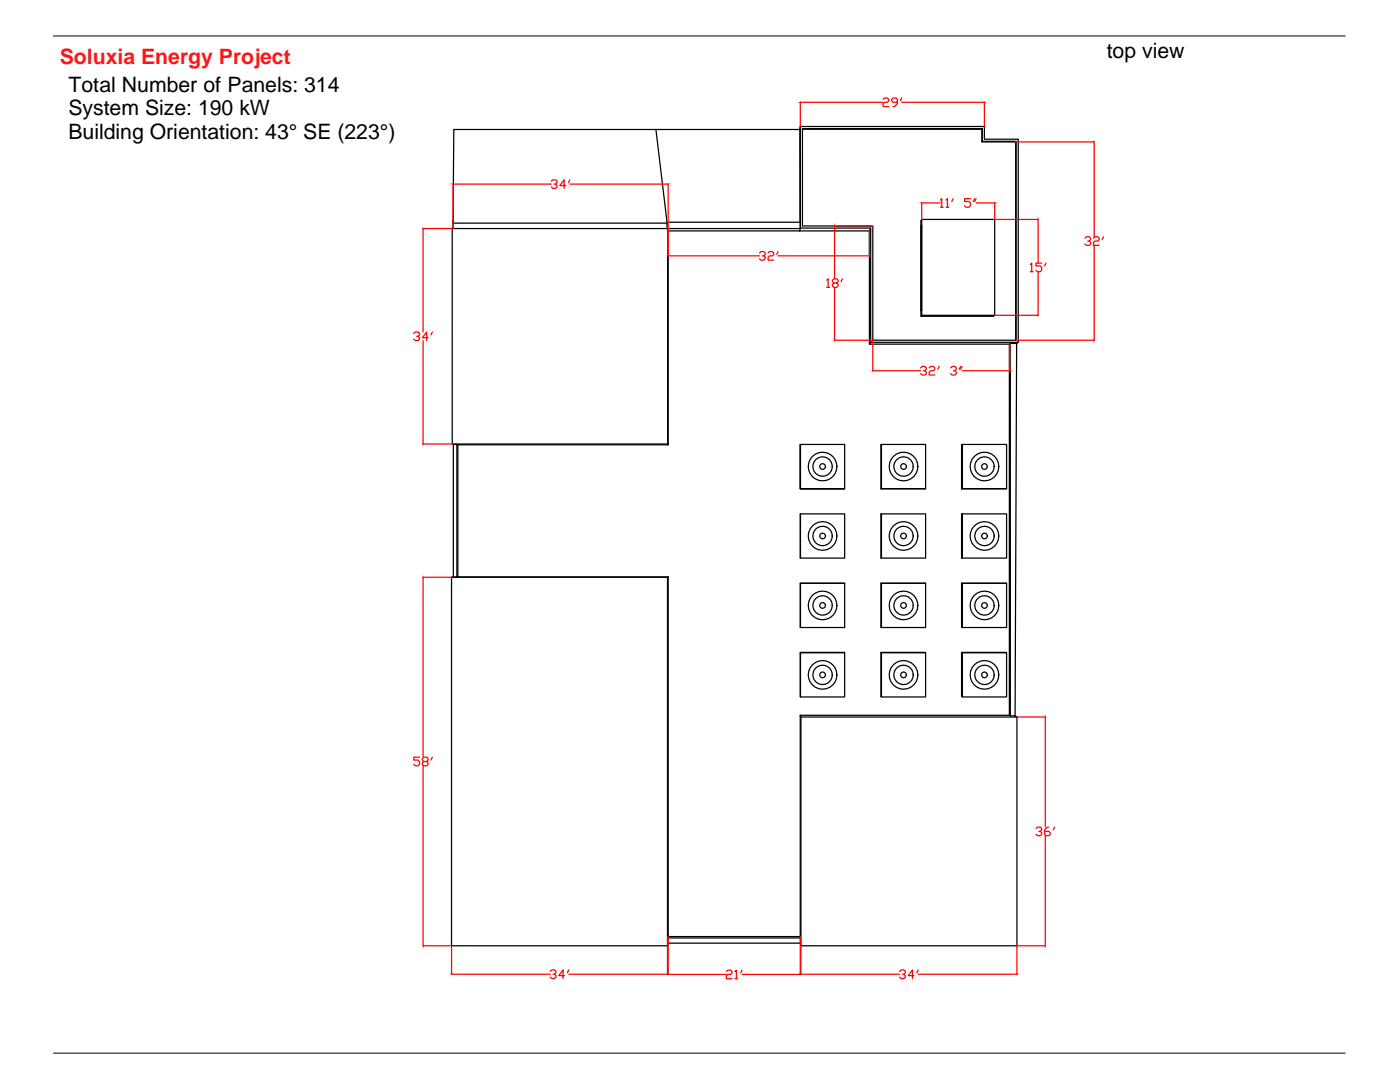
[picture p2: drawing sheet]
<svg xmlns="http://www.w3.org/2000/svg" width="279mm" height="216mm" viewBox="0 0 279 216" stroke-linecap="round" stroke-linejoin="round" font-family="sans-serif">
<!-- layer: 0 -->
<g fill="none" stroke="#000" stroke-width=".25">
<path d="M159.6 25.8l.1 18.5M159.7 25.2l-.1 .6h-28.7M159.7 25.2h36.8v2.6h6.7v40.5h-29.4v-22.8h-14.1zM160.1 25.8h35.9v2.5h6.7v39.6M196 25.7v.1M196 28.2v.1M202.8 28.2v39.7h-28.6v-22.8h-14.1v-19.4h35.9v2.5h6.8l-.1 .1M90.4 45.6h42.8M90.4 45.6h-.1v43M133.1 44.3h.1M133.1 44.3v.4M133.1 44.3l-2.2-18.5h-40.3l-.2 18.7"/>
<path d="M133.1 44.3h26.6v1.3h-26.4M133.1 44.5h-42.7v1.1M133.1 44.7v.9M133.1 44.7l.2 .9M133.2 45.6v43h-42.9M133.2 45.6h.1M133.3 45.6v.5M159.6 46.1h13.9v22.6h27.9M159.6 46.1h-26.3v42.7M159.7 45.5l-.1 .6M173.8 45.5l-.3 .6M183.8 45.1h.1"/>
<path d="M183.9 44.9v16.9l-.1 .2v-16.9zM183.9 43.8l-.1 .3v19M183.9 43.8h14.6v19.1h-14.6zM173.8 68.3l-.3 .4M183.8 61.8h.1M183.9 62.9l-.1 .2h14.5l.2-.2M201.4 68.7v74M201.6 68.5l-.2 .2M201.6 68.5h1.3l-.3 74.4h-1zM203.2 68.3l-.3 .2M90.3 88.6l.2 .1M90.5 88.7h.7v26.4h-.7z"/>
<path d="M91.2 88.7l.2 .1M91.4 88.8v26.3h41.9M91.4 88.8h41.9M133.2 88.6l.1 .2M159.8 97.5h-.1M159.8 88.7h8.8v8.8h-8.8v-8.8l-.1 8.8h8.9M175.9 88.7h8.8v8.8h-8.8v-8.8l-.1 .1v8.7h8.9M175.9 97.5h-.1M192.1 97.5h-.2M192.1 88.7h8.8v8.8h-8.8v-8.8l-.2 .1v8.7h9M90.1 115.2h43.1v73.5h-43.1zM90.5 115.1l-.4 .1"/>
<path d="M91.4 115.1h-.2M133.3 115.1v71.8M133.3 115.1l-.1 .1M159.7 116.4h.1M159.8 116.4h8.8v8.8h-8.8zM159.8 102.5h8.8v8.9h-8.8v-8.9v8.9M168.6 116.4h-8.9l.1 8.8M175.8 116.4h.1M175.9 116.4h8.8v8.8h-8.8zM175.9 102.5h8.8v8.9h-8.8v-8.9l-.1 .1v8.7l.1 .1M184.7 116.4h-8.9v8.8h.1M191.9 116.4h.2"/>
<path d="M192.1 116.4h8.8v8.8h-8.8zM192.1 102.5h8.8v8.9h-8.8v-8.9l-.2 .1v8.7l.2 .1M200.9 116.4h-9v8.8h.2M159.7 130.2l.1 .1M159.8 130.3h8.8v8.8h-8.8zM168.6 130.3l-8.9-.1 .1 8.9M175.8 130.2l.1 .1M175.9 130.3h8.8v8.8h-8.8zM184.7 130.3l-8.9-.1v8.8l.1 .1M191.9 130.2l.2 .1M192.1 130.3h8.8v8.8h-8.8zM200.9 130.3l-9-.1v8.8l.2 .1"/>
<path d="M159.7 142.7h41.7M159.7 142.7l.1 .4M159.7 142.7v44.2h-26.4M159.8 143.1h43.2v45.6h-43.2zM201.4 142.7l.2 .2M202.6 142.9l.4 .2M133.3 188.2l-.1 .5M133.3 187.2h26.5v1h-26.5zM133.3 186.9v.3M159.7 186.9l.1 .3M159.8 188.2v.5"/>
<circle cx="164.2" cy="93.1" r="2.86"/>
<circle cx="164.2" cy="93.1" r=".57"/>
<circle cx="164.2" cy="93.1" r="1.94"/>
<circle cx="180.3" cy="93.1" r="2.86"/>
<circle cx="180.3" cy="93.1" r=".56"/>
<circle cx="180.3" cy="93.1" r="1.94"/>
<circle cx="196.5" cy="93.1" r="2.86"/>
<circle cx="196.5" cy="93.1" r=".56"/>
<circle cx="196.5" cy="93.1" r="1.94"/>
<circle cx="164.2" cy="106.9" r=".57"/>
<circle cx="164.2" cy="106.9" r="1.94"/>
<circle cx="164.2" cy="107" r="2.86"/>
<circle cx="180.3" cy="107" r="2.86"/>
<circle cx="180.3" cy="106.9" r=".56"/>
<circle cx="180.3" cy="106.9" r="1.94"/>
<circle cx="196.5" cy="107" r="2.86"/>
<circle cx="196.5" cy="106.9" r=".56"/>
<circle cx="196.5" cy="106.9" r="1.94"/>
<circle cx="164.2" cy="120.8" r="2.86"/>
<circle cx="164.2" cy="134.7" r="2.86"/>
<circle cx="164.2" cy="120.8" r=".57"/>
<circle cx="164.2" cy="134.7" r=".57"/>
<circle cx="164.2" cy="120.8" r="1.94"/>
<circle cx="164.2" cy="134.7" r="1.94"/>
<circle cx="180.3" cy="134.7" r="2.86"/>
<circle cx="180.3" cy="120.8" r="2.86"/>
<circle cx="180.3" cy="134.7" r=".56"/>
<circle cx="180.3" cy="120.8" r=".56"/>
<circle cx="180.3" cy="120.8" r="1.94"/>
<circle cx="180.3" cy="134.7" r="1.94"/>
<circle cx="196.5" cy="120.8" r="2.86"/>
<circle cx="196.5" cy="134.7" r="2.86"/>
<circle cx="196.5" cy="134.7" r=".56"/>
<circle cx="196.5" cy="120.8" r=".56"/>
<circle cx="196.5" cy="120.8" r="1.94"/>
<circle cx="196.5" cy="134.7" r="1.94"/>
</g>
<g fill="none" stroke="#f00" stroke-width=".25">
<path d="M176.2 19.8l.3-.2h.6l.3 .2v.3l-.3 .3h-.6l-.3 .3v.6h1.2M179.9 19.6l-.2 .5M110 36.7h-19.6v8.9M110 36.2l.3-.3h.6l.3 .3v.2l-.3 .3h-.3M110.9 36.7l.3 .3v.3l-.3 .3h-.6l-.3-.3M112.9 37h-1.2l.9-1.1v1.7M113.7 35.9l-.3 .5M113.7 36.7h19.6M133.3 36.7v14.4M159.7 20.4v4.8M159.7 20.4h16.5M179.1 20.4h-.9l-.3-.3v-.3l.3-.2h.6l.3 .2v.9l-.6 .6h-.3"/>
<path d="M180 20.4h16.4M187.7 39.9l.2-.3v1.8M188.8 39.9l.3-.3v1.8M190.2 39.6l-.3 .6M193.7 39.6h-1.2v.6h.9l.3 .3v.6l-.3 .3h-.6l-.3-.3M194.5 39.6l-.3 .6M194.8 39.6l-.3 .6M196.5 20.4v4.8M202.7 28.3h15.7v18.9M90.2 45.6h-5.8v20.6M133.4 51.1h18.2M151.6 50.5l.3-.3h.5l.3 .3v.3l-.3 .3h-.3"/>
<path d="M152.4 51.1l.3 .2v.3l-.3 .3h-.5l-.3-.3M153.3 50.5l.3-.3h.5l.3 .3v.3l-.3 .3h-.5l-.3 .2v.6h1.1M155.3 50.2l-.3 .6M155.3 51.1h18.2M165 55.9l.3-.3v1.7M165 57.3h.6M166.4 56.5l-.3-.3v-.3l.3-.3h.6l.3 .3v.3l-.3 .3h-.6l-.3 .3v.3l.3 .2h.6l.3-.2v-.3l-.3-.3M166.6 57.3v10.6M168.1 55.6l-.3 .6M173.5 46.1v5M174.2 45.1h-7.7l.1 10.5M183.9 40.5v3.3"/>
<path d="M184 40.5h3.7M187.7 41.4h.5M188.8 41.4h.6M194.8 40.5h3.7M198.5 40.5v3.3M198.5 43.8h8.7M205.6 52.8l.3-.3v1.7M205.6 54.2h.6M207.2 43.8v8.7M207.2 54.2v8.7M207.9 52.5h-1.1v.6h.8l.3 .3v.5l-.3 .3h-.6l-.2-.3M208.7 52.5l-.2 .6"/>
<path d="M216.5 47.5l.3-.3h.6l.3 .3v.3l-.3 .3h-.3M217.4 48.1l.3 .3v.3l-.3 .3h-.6l-.3-.3M218.2 47.5l.3-.3h.6l.3 .3v.3l-.3 .3h-.6l-.3 .3v.6h1.2M218.4 49v18.9M220.2 47.2l-.3 .6M82.6 66.5l.3-.2h.5l.3 .2v.3l-.3 .3h-.2M83.4 67.1l.3 .3v.3l-.3 .3h-.5l-.3-.3M84.4 68v20.6h5.8M85.4 67.4h-1.1l.9-1.1v1.7M86.3 66.3l-.3 .5M166.5 67.9h7.7v6.1h9.5M183.7 73.4l.3-.3h.6l.3 .3v.3l-.3 .3h-.3"/>
<path d="M184.6 74l.3 .3v.2l-.3 .3h-.6l-.3-.3M185.4 73.4l.3-.3h.6l.3 .3v.3l-.3 .3h-.6l-.3 .3v.5h1.2M187.4 73.1l-.3 .6M189.7 73.4l.3-.3h.6l.3 .3v.3l-.3 .3h-.3M190.6 74l.3 .3v.2l-.3 .3h-.6l-.3-.3M191.7 73.1l-.3 .6M192 73.1l-.3 .6M198.5 62.9h8.7M201.5 68.6v5.4h-9.5M202.8 67.9h15.6M90.1 115.2h-5.7v35.9M83.7 151.1h-1.1v.6h.8l.3 .2v.6l-.3 .3h-.5l-.3-.3"/>
<path d="M84.4 152.8v35.9M84.6 151.9l-.3-.2v-.3l.3-.3h.5l.3 .3v.3l-.3 .2h-.5l-.3 .3v.3l.3 .3h.5l.3-.3v-.3l-.3-.3M86.3 151.1l-.3 .6M203 143.1h5.6M208.6 143.1v21.9M206.8 165.3l.2-.3h.6l.3 .3v.3l-.3 .3h-.3M207.6 165.9l.3 .3v.3l-.3 .3h-.6l-.2-.3M208.6 166.8v21.9M209.3 165h-.3l-.5 .6v.9l.3 .3h.5l.3-.3v-.3l-.3-.3h-.8M210.5 165l-.3 .6M84.4 188.7h5.7v5.7M90.1 194.4h19.7"/>
<path d="M109.8 193.8l.3-.3h.6l.3 .3v.3l-.3 .3h-.3M110.7 194.4l.3 .3v.3l-.3 .3h-.6l-.3-.3M112.7 194.7h-1.2l.9-1.2v1.8M113.5 193.5l-.3 .6M113.5 194.4h19.7M133.2 188.7v5.7M133.3 186.9v7.6l11.7-.1M145 193.9l.2-.3h.6l.3 .3v.3l-.3 .2h-.6l-.2 .3v.6h1.1M146.7 193.9l.3-.3v1.7M146.7 195.3h.5M148.1 193.6l-.3 .6M159.7 186.9v7.6l-11.6-.1"/>
<path d="M159.8 188.7v5.7M159.9 194.4h19.6M179.5 193.8l.3-.3h.6l.3 .3v.3l-.3 .3h-.3M180.4 194.4l.3 .3v.3l-.3 .3h-.6l-.3-.3M182.4 194.7h-1.1l.8-1.2v1.8M183.2 193.5l-.2 .6M183.3 194.4h19.6M208.6 188.7h-5.6v5.7"/>
</g>
<path d="M10.7 7.2h257.8M10.7 210.1h257.8" fill="none" stroke="#000" stroke-width=".2"/>
<g font-size="4.2">
<text x="220.9" y="11.5">top view</text>
<text x="13.6" y="18.3">Total Number of Panels: 314</text>
<text x="13.6" y="23">System Size: 190 kW</text>
<text x="13.6" y="27.8">Building Orientation: 43° SE (223°)</text>
</g>
<text font-size="4.2" fill="#ff1418" x="11.9" y="12.8">Soluxia Energy Project</text>
</svg>
